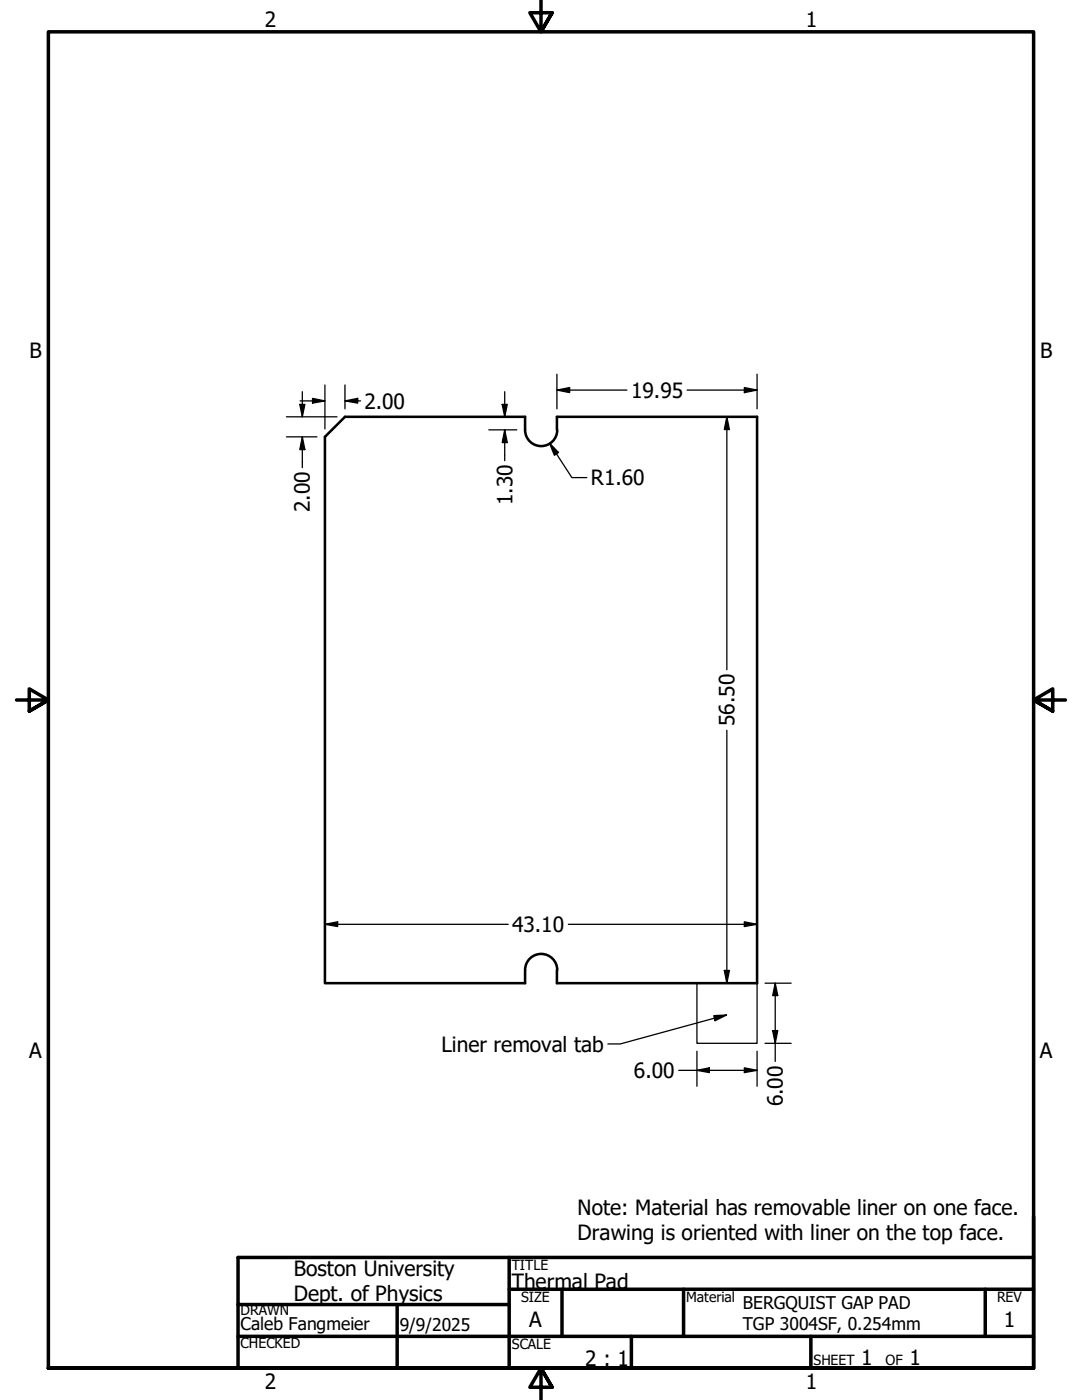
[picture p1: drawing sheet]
<svg xmlns="http://www.w3.org/2000/svg" width="216mm" height="279mm" viewBox="0 0 216 279" stroke-linecap="round" stroke-linejoin="round" font-family="sans-serif">
<!-- layer: Visible (ANSI) -->
<path d="M111.1 85.8v-2.6h40v113h-40v-2.6M111.2 85.8a3.2 3.2 0 0 1-3.2 3.2 3.2 3.2 0 0 1-3.2-3.2v-2.6h-36l-4 4v109h40a6 6 0 0 1 .5-4.4 3.2 3.2 0 0 1 3.6-1.3 3.2 3.2 0 0 1 2.3 3.1" fill="none" stroke="#000" stroke-width=".51"/>
<!-- layer: Border (ANSI) -->
<g fill="none" stroke="#000" stroke-width=".7">
<path d="M107.9 0v6.4l-2.2-3.9h4.5l-2.3 3.9 2.3-3.9M3.3 139.7h6.4l-3.9-2.2v4.4l3.9-2.2-3.9 2.2M212.6 139.7h-6.4l3.9-2.2v4.4l-3.9-2.2 3.9 2.2M101.6 257.3h104.6M101.6 251v22M112.1 257.3v9.4M136.4 257.3v9.4M196.6 257.3v9.4M206.2 242.8v30.2h-158.7v-22h158.7M9.7 273v-266.6h196.5v266.6h-196.5h196.5M47.5 260.3h54.1M47.5 266.7h158.7"/>
<path d="M79.2 260.3v12.7M110.2 276.9l-2.3-3.9 2.3 3.9h-4.5l2.2-3.9v6.4M126 266.7v6.3M161.8 266.7v6.3"/>
</g>
<!-- layer: Sketch Geometry (ANSI) -->
<path d="M139.1 196.2h12v12h-12z" fill="none" stroke="#000" stroke-width=".25"/>
<!-- layer: Dimension (ANSI) -->
<g fill="none" stroke="#000" stroke-width=".25">
<path d="M60.3 78.2v5M62.4 79.5l2.4 .5-2.4 .5zM64.8 76.8v8.8M68.8 76.8v4.8M100.7 78.2v5M111.1 77.9l2.6-.6v1.1zM111.1 77.9h14M111.1 74.7v6.9M137.1 77.9h14M148.5 77.3l2.6 .6-2.6 .5zM151.1 74.7v6.9M57.1 83.2h10.1"/>
<path d="M57.1 87.2h6.1M59.8 80.7h1l-.5 2.5zM59.9 80h4.9M60.3 87.2l.5 2.5h-1zM60.3 87.2v6.1M68.8 80l2.6-.5v1zM68.8 80h3.1M97.5 83.2h5.6M97.5 85.8h5.6M100.2 80.7h1l-.5 2.5zM100.7 85.8l.5 2.5h-1zM100.7 85.8v6.1"/>
<path d="M109.7 88.5l1.7 1.8-.8 .6zM109.7 88.5l4.4 6.8h3M141.9 83.2h7.6M145 83.2l.5 2.5h-1zM145 83.2v50.5M145 145.7v50.5M64.8 184.5l2.6-.5v.9zM64.8 184.5h36.6M113.4 184.5h37.7M141.9 196.2h7.6M144.5 193.7h1l-.5 2.5zM148.5 184l2.6 .5-2.6 .4z"/>
<path d="M151.1 181.3v13.3M152.7 196.2h5.2M154.7 196.2l.5 2.5h-1zM154.7 196.2v15.6M135.4 213.6h15.7M139.1 213.6l2.4-.5v1zM139.1 209.8v7M148.5 213.1l2.6 .5-2.6 .5zM151.1 209.8v7M152.7 208.2h5.2M154.2 205.7h1l-.5 2.5z"/>
</g>
<g fill="#000">
<path d="M68.8 80l2.6-.5v1zM111.1 77.9l2.6-.6v1.1zM148.5 77.3l2.6 .6-2.6 .5zM59.8 80.7h1l-.5 2.5zM60.3 87.2l.5 2.5h-1zM62.4 79.5l2.4 .5-2.4 .5zM100.2 80.7h1l-.5 2.5zM100.7 85.8l.5 2.5h-1zM109.7 88.5l1.7 1.8-.8 .6zM145 83.2l.5 2.5h-1zM64.8 184.5l2.6-.5v.9zM144.5 193.7h1l-.5 2.5z"/>
<path d="M148.5 184l2.6 .5-2.6 .4zM154.7 196.2l.5 2.5h-1zM139.1 213.6l2.4-.5v1zM148.5 213.1l2.6 .5-2.6 .5zM154.2 205.7h1l-.5 2.5z"/>
</g>
<!-- layer: Symbol (ANSI) -->
<path d="M142.4 202.7l2.6-.1-2.3 1.1zM145 202.6l-21.2 5.7h-2.5" fill="none" stroke="#000" stroke-width=".25"/>
<path d="M142.4 202.7l2.6-.1-2.3 1.1z" fill="#000"/>
<g font-size="4.2">
<text x="52.8" y="5.3">2</text>
<text x="160.8" y="5.3">1</text>
<text x="5.9" y="71.4">B</text>
<text x="207.6" y="71.4">B</text>
<text x="72.7" y="81.5">2.00</text>
<text x="125.9" y="79.4">19.95</text>
<text x="102.2" y="100.8" transform="rotate(-90 102.2 100.8)">1.30</text>
<text x="117.9" y="96.8">R1.60</text>
<text x="61.8" y="102.2" transform="rotate(-90 61.8 102.2)">2.00</text>
<text x="146.6" y="144.9" transform="rotate(-90 146.6 144.9)">56.50</text>
<text x="102.2" y="186">43.10</text>
<text x="88.1" y="209.9">Liner removal tab</text>
<text x="5.8" y="211.1">A</text>
<text x="126.5" y="215.1">6.00</text>
<text x="207.5" y="211.1">A</text>
<text x="156.2" y="220.8" transform="rotate(-90 156.2 220.8)">6.00</text>
<text x="115.3" y="242.4">Note: Material has removable liner on one face.</text>
<text x="115.3" y="247.5">Drawing is oriented with liner on the top face.</text>
<text x="58.6" y="254.6">Boston University</text>
<text x="102.1" y="257.2">Thermal Pad</text>
<text x="58.6" y="259.6">Dept. of Physics</text>
<text x="105.6" y="264.8">A</text>
<text x="200.3" y="264.8">1</text>
<text x="116.8" y="272.5">2 : 1</text>
<text x="171.8" y="272.5">1</text>
<text x="181.5" y="272.5">1</text>
<text x="52.8" y="277.1">2</text>
<text x="160.8" y="277.1">1</text>
</g>
<g font-size="3.5">
<text x="148.2" y="261.2">BERGQUIST GAP PAD</text>
<text x="48" y="265.4">Caleb Fangmeier</text>
<text x="79.8" y="265.6">9/9/2025</text>
<text x="148.2" y="265.4">TGP 3004SF, 0.254mm</text>
</g>
<g font-size="2.8">
<text x="102.1" y="253.4">TITLE</text>
<text x="48" y="262.4">DRAWN</text>
<text x="104" y="259.9">SIZE</text>
<text x="136.9" y="259.9">Material</text>
<text x="198.9" y="259.8">REV</text>
<text x="48" y="269">CHECKED</text>
<text x="102.1" y="269.3">SCALE</text>
<text x="162.3" y="272.5">SHEET</text>
<text x="176.7" y="272.5">OF</text>
</g>
</svg>
